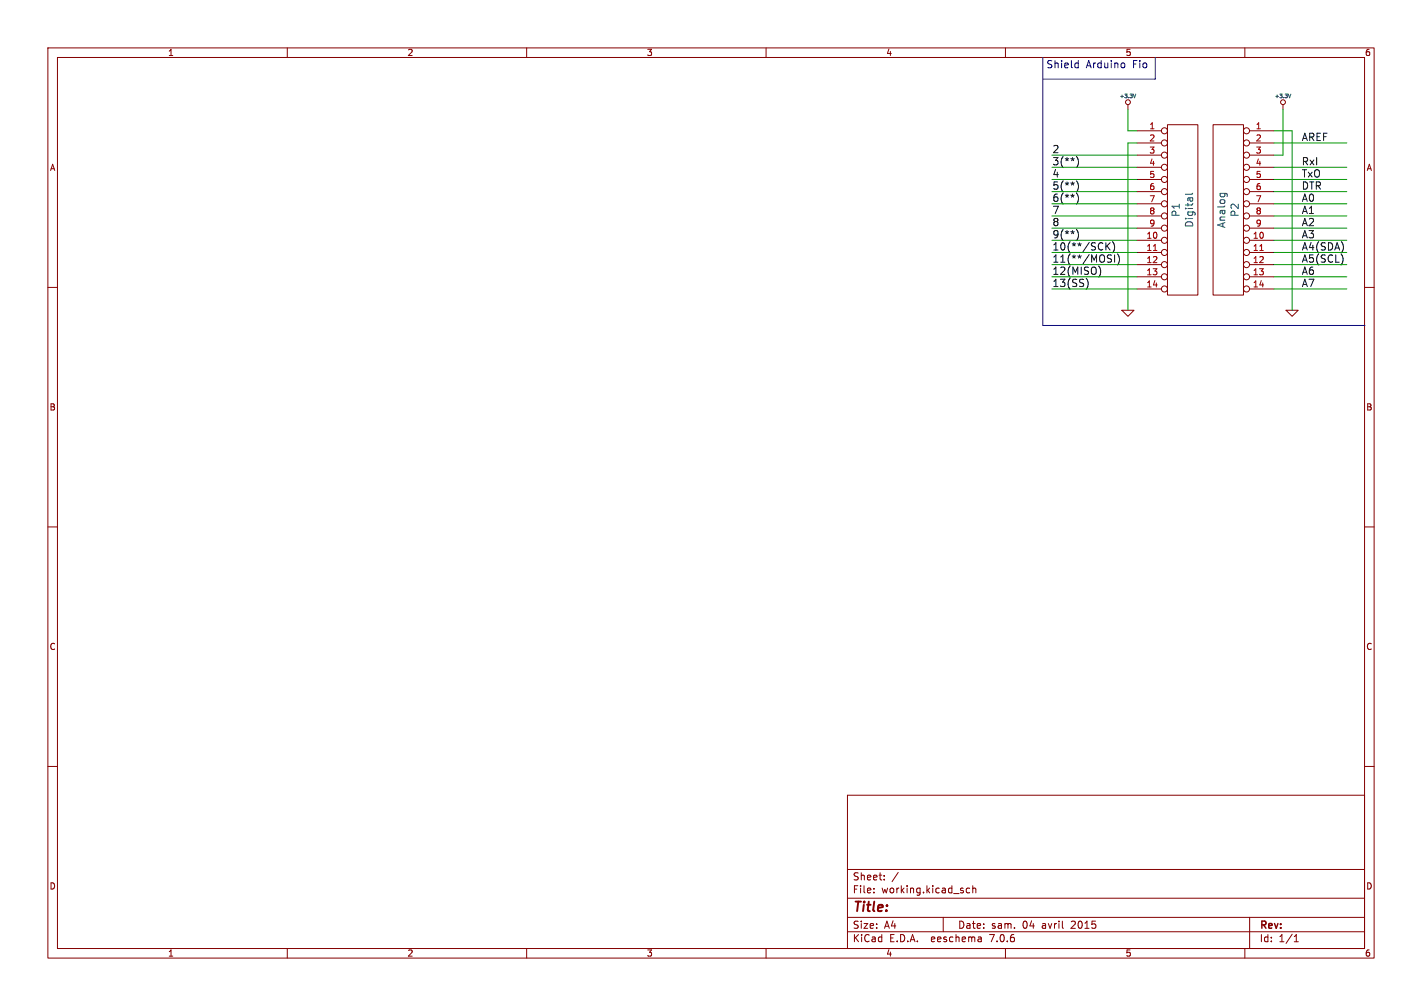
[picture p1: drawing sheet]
(kicad_sch (version 20230121) (generator eeschema)

 (paper "A4")

 (title_block
  (date "sam. 04 avril 2015"))

 (lib_symbols
  (symbol "Arduino_Fio-rescue:+3.3V" (power) (pin_names (offset 0)) (in_bom yes) (on_board yes)
   (property "Reference" "#PWR" (at 0 -1.016 0) (effects (font (size 0.762 0.762)) hide))
   (property "Value" "+3.3V" (at 0 2.794 0) (effects (font (size 0.762 0.762))))
   (property "Footprint" "" (at 0 0 0) (effects (font (size 1.524 1.524))))
   (property "Datasheet" "" (at 0 0 0) (effects (font (size 1.524 1.524))))
   (symbol "+3.3V_0_0"
    (pin power_in line (at 0 0 90) (length 0) hide (name "+3.3V" (effects (font (size 0.762 0.762)))) (number "1" (effects (font (size 0.762 0.762))))))
   (symbol "+3.3V_0_1"
    (polyline (pts (xy 0 0) (xy 0 1.016) (xy 0 1.016)) (stroke (width 0) (type solid)) (fill (type none)))
    (circle (center 0 1.524) (radius 0.508) (stroke (width 0) (type solid)) (fill (type none)))))
  (symbol "Arduino_Fio-rescue:CONN_14" (pin_names (offset 1.016) hide) (in_bom yes) (on_board yes)
   (property "Reference" "P" (at -0.762 0 90) (effects (font (size 1.524 1.524))))
   (property "Value" "CONN_14" (at 2.032 0 90) (effects (font (size 1.524 1.524))))
   (property "Footprint" "" (at 0 0 0) (effects (font (size 1.524 1.524))))
   (property "Datasheet" "" (at 0 0 0) (effects (font (size 1.524 1.524))))
   (symbol "CONN_14_0_1"
    (rectangle (start -2.54 17.78) (end 3.81 -17.78) (stroke (width 0) (type solid)) (fill (type none))))
   (symbol "CONN_14_1_1"
    (pin passive inverted (at -8.89 16.51 0) (length 6.35) (name "P1" (effects (font (size 1.27 1.27)))) (number "1" (effects (font (size 1.27 1.27)))))
    (pin passive inverted (at -8.89 -6.35 0) (length 6.35) (name "P10" (effects (font (size 1.27 1.27)))) (number "10" (effects (font (size 1.27 1.27)))))
    (pin passive inverted (at -8.89 -8.89 0) (length 6.35) (name "P11" (effects (font (size 1.27 1.27)))) (number "11" (effects (font (size 1.27 1.27)))))
    (pin passive inverted (at -8.89 -11.43 0) (length 6.35) (name "P12" (effects (font (size 1.27 1.27)))) (number "12" (effects (font (size 1.27 1.27)))))
    (pin passive inverted (at -8.89 -13.97 0) (length 6.35) (name "P13" (effects (font (size 1.27 1.27)))) (number "13" (effects (font (size 1.27 1.27)))))
    (pin passive inverted (at -8.89 -16.51 0) (length 6.35) (name "P14" (effects (font (size 1.27 1.27)))) (number "14" (effects (font (size 1.27 1.27)))))
    (pin passive inverted (at -8.89 13.97 0) (length 6.35) (name "P2" (effects (font (size 1.27 1.27)))) (number "2" (effects (font (size 1.27 1.27)))))
    (pin passive inverted (at -8.89 11.43 0) (length 6.35) (name "P3" (effects (font (size 1.27 1.27)))) (number "3" (effects (font (size 1.27 1.27)))))
    (pin passive inverted (at -8.89 8.89 0) (length 6.35) (name "P4" (effects (font (size 1.27 1.27)))) (number "4" (effects (font (size 1.27 1.27)))))
    (pin passive inverted (at -8.89 6.35 0) (length 6.35) (name "P5" (effects (font (size 1.27 1.27)))) (number "5" (effects (font (size 1.27 1.27)))))
    (pin passive inverted (at -8.89 3.81 0) (length 6.35) (name "P6" (effects (font (size 1.27 1.27)))) (number "6" (effects (font (size 1.27 1.27)))))
    (pin passive inverted (at -8.89 1.27 0) (length 6.35) (name "P7" (effects (font (size 1.27 1.27)))) (number "7" (effects (font (size 1.27 1.27)))))
    (pin passive inverted (at -8.89 -1.27 0) (length 6.35) (name "P8" (effects (font (size 1.27 1.27)))) (number "8" (effects (font (size 1.27 1.27)))))
    (pin passive inverted (at -8.89 -3.81 0) (length 6.35) (name "P9" (effects (font (size 1.27 1.27)))) (number "9" (effects (font (size 1.27 1.27)))))))
  (symbol "Arduino_Fio-rescue:GND" (power) (pin_names (offset 0)) (in_bom yes) (on_board yes)
   (property "Reference" "#PWR" (at 0 0 0) (effects (font (size 0.762 0.762)) hide))
   (property "Value" "GND" (at 0 -1.778 0) (effects (font (size 0.762 0.762)) hide))
   (property "Footprint" "" (at 0 0 0) (effects (font (size 1.524 1.524))))
   (property "Datasheet" "" (at 0 0 0) (effects (font (size 1.524 1.524))))
   (symbol "GND_0_1"
    (polyline (pts (xy -1.27 0) (xy 0 -1.27) (xy 1.27 0) (xy -1.27 0)) (stroke (width 0) (type solid)) (fill (type none))))
   (symbol "GND_1_1"
    (pin power_in line (at 0 0 90) (length 0) hide (name "GND" (effects (font (size 0.762 0.762)))) (number "1" (effects (font (size 0.762 0.762))))))))


 (wire (pts (xy 237.49 29.845) (xy 235.585 29.845)) (stroke (width 0) (type default)))
 (wire (pts (xy 266.065 60.325) (xy 281.305 60.325)) (stroke (width 0) (type default)))
 (wire (pts (xy 219.71 40.005) (xy 237.49 40.005)) (stroke (width 0) (type default)))
 (wire (pts (xy 235.585 22.86) (xy 235.585 27.305)) (stroke (width 0) (type default)))
 (wire (pts (xy 267.97 32.385) (xy 266.065 32.385)) (stroke (width 0) (type default)))
 (wire (pts (xy 269.875 27.305) (xy 269.875 64.77)) (stroke (width 0) (type default)))
 (wire (pts (xy 219.71 55.245) (xy 237.49 55.245)) (stroke (width 0) (type default)))
 (wire (pts (xy 266.065 40.005) (xy 281.305 40.005)) (stroke (width 0) (type default)))
 (wire (pts (xy 219.71 57.785) (xy 237.49 57.785)) (stroke (width 0) (type default)))
 (wire (pts (xy 266.065 52.705) (xy 281.305 52.705)) (stroke (width 0) (type default)))
 (polyline (pts (xy 217.805 16.51) (xy 241.3 16.51)) (stroke (width 0) (type default)))

 (wire (pts (xy 266.065 34.925) (xy 281.305 34.925)) (stroke (width 0) (type default)))
 (wire (pts (xy 266.065 47.625) (xy 281.305 47.625)) (stroke (width 0) (type default)))
 (wire (pts (xy 235.585 29.845) (xy 235.585 64.77)) (stroke (width 0) (type default)))
 (wire (pts (xy 266.065 57.785) (xy 281.305 57.785)) (stroke (width 0) (type default)))
 (wire (pts (xy 266.065 37.465) (xy 281.305 37.465)) (stroke (width 0) (type default)))
 (wire (pts (xy 219.71 47.625) (xy 237.49 47.625)) (stroke (width 0) (type default)))
 (wire (pts (xy 266.065 50.165) (xy 281.305 50.165)) (stroke (width 0) (type default)))
 (wire (pts (xy 219.71 50.165) (xy 237.49 50.165)) (stroke (width 0) (type default)))
 (wire (pts (xy 219.71 32.385) (xy 237.49 32.385)) (stroke (width 0) (type default)))
 (wire (pts (xy 266.065 42.545) (xy 281.305 42.545)) (stroke (width 0) (type default)))
 (wire (pts (xy 219.71 45.085) (xy 237.49 45.085)) (stroke (width 0) (type default)))
 (wire (pts (xy 219.71 37.465) (xy 237.49 37.465)) (stroke (width 0) (type default)))
 (wire (pts (xy 266.065 45.085) (xy 281.305 45.085)) (stroke (width 0) (type default)))
 (wire (pts (xy 269.875 27.305) (xy 266.065 27.305)) (stroke (width 0) (type default)))
 (wire (pts (xy 219.71 34.925) (xy 237.49 34.925)) (stroke (width 0) (type default)))
 (polyline (pts (xy 241.3 16.51) (xy 241.3 12.065)) (stroke (width 0) (type default)))

 (wire (pts (xy 219.71 42.545) (xy 237.49 42.545)) (stroke (width 0) (type default)))
 (polyline (pts (xy 217.805 12.065) (xy 217.805 67.945)) (stroke (width 0) (type default)))

 (wire (pts (xy 219.71 52.705) (xy 237.49 52.705)) (stroke (width 0) (type default)))
 (wire (pts (xy 266.065 29.845) (xy 281.305 29.845)) (stroke (width 0) (type default)))
 (wire (pts (xy 235.585 27.305) (xy 237.49 27.305)) (stroke (width 0) (type default)))
 (wire (pts (xy 267.97 22.86) (xy 267.97 32.385)) (stroke (width 0) (type default)))
 (wire (pts (xy 266.065 55.245) (xy 281.305 55.245)) (stroke (width 0) (type default)))
 (wire (pts (xy 219.71 60.325) (xy 237.49 60.325)) (stroke (width 0) (type default)))
 (polyline (pts (xy 217.805 67.945) (xy 285.115 67.945)) (stroke (width 0) (type default)))

 (text "Shield Arduino Fio " (at 218.44 14.605 0) (effects (font (size 1.524 1.524)) (justify left bottom)))

 (label "4" (at 219.71 37.465 0) (effects (font (size 1.524 1.524)) (justify left bottom)))
 (label "A1" (at 271.78 45.085 0) (effects (font (size 1.524 1.524)) (justify left bottom)))
 (label "RxI" (at 271.78 34.925 0) (effects (font (size 1.524 1.524)) (justify left bottom)))
 (label "A6" (at 271.78 57.785 0) (effects (font (size 1.524 1.524)) (justify left bottom)))
 (label "3(**)" (at 219.71 34.925 0) (effects (font (size 1.524 1.524)) (justify left bottom)))
 (label "A0" (at 271.78 42.545 0) (effects (font (size 1.524 1.524)) (justify left bottom)))
 (label "5(**)" (at 219.71 40.005 0) (effects (font (size 1.524 1.524)) (justify left bottom)))
 (label "8" (at 219.71 47.625 0) (effects (font (size 1.524 1.524)) (justify left bottom)))
 (label "A5(SCL)" (at 271.78 55.245 0) (effects (font (size 1.524 1.524)) (justify left bottom)))
 (label "A7" (at 271.78 60.325 0) (effects (font (size 1.524 1.524)) (justify left bottom)))
 (label "13(SS)" (at 219.71 60.325 0) (effects (font (size 1.524 1.524)) (justify left bottom)))
 (label "TxO" (at 271.78 37.465 0) (effects (font (size 1.524 1.524)) (justify left bottom)))
 (label "AREF" (at 271.78 29.845 0) (effects (font (size 1.524 1.524)) (justify left bottom)))
 (label "11(**/MOSI)" (at 219.71 55.245 0) (effects (font (size 1.524 1.524)) (justify left bottom)))
 (label "7" (at 219.71 45.085 0) (effects (font (size 1.524 1.524)) (justify left bottom)))
 (label "6(**)" (at 219.71 42.545 0) (effects (font (size 1.524 1.524)) (justify left bottom)))
 (label "9(**)" (at 219.71 50.165 0) (effects (font (size 1.524 1.524)) (justify left bottom)))
 (label "A3" (at 271.78 50.165 0) (effects (font (size 1.524 1.524)) (justify left bottom)))
 (label "10(**/SCK)" (at 219.71 52.705 0) (effects (font (size 1.524 1.524)) (justify left bottom)))
 (label "2" (at 219.71 32.385 0) (effects (font (size 1.524 1.524)) (justify left bottom)))
 (label "DTR" (at 271.78 40.005 0) (effects (font (size 1.524 1.524)) (justify left bottom)))
 (label "12(MISO)" (at 219.71 57.785 0) (effects (font (size 1.524 1.524)) (justify left bottom)))
 (label "A2" (at 271.78 47.625 0) (effects (font (size 1.524 1.524)) (justify left bottom)))
 (label "A4(SDA)" (at 271.78 52.705 0) (effects (font (size 1.524 1.524)) (justify left bottom)))

 (symbol (lib_id "Arduino_Fio-rescue:CONN_14") (at 246.38 43.815 0) (unit 1) (in_bom yes) (on_board yes) (dnp no)
  (property "Reference" "P1" (at 245.618 43.815 90) (effects (font (size 1.524 1.524))))
  (property "Value" "Digital" (at 248.412 43.815 90) (effects (font (size 1.524 1.524))))
  (property "Footprint" "Socket_Arduino_Fio:Socket_Strip_Straight_1x14" (at 246.38 43.815 0) (effects (font (size 1.524 1.524)) hide))
  (property "Datasheet" "" (at 246.38 43.815 0) (effects (font (size 1.524 1.524)))) (pin "1") (pin "10") (pin "11") (pin "12") (pin "13") (pin "14") (pin "2") (pin "3") (pin "4") (pin "5") (pin "6") (pin "7") (pin "8") (pin "9"))

 (symbol (lib_id "Arduino_Fio-rescue:CONN_14") (at 257.175 43.815 0) (mirror y) (unit 1) (in_bom yes) (on_board yes) (dnp no)
  (property "Reference" "P2" (at 257.937 43.815 90) (effects (font (size 1.524 1.524))))
  (property "Value" "Analog" (at 255.143 43.815 90) (effects (font (size 1.524 1.524))))
  (property "Footprint" "Socket_Arduino_Fio:Socket_Strip_Straight_1x14" (at 257.175 43.815 0) (effects (font (size 1.524 1.524)) hide))
  (property "Datasheet" "" (at 257.175 43.815 0) (effects (font (size 1.524 1.524)))) (pin "1") (pin "10") (pin "11") (pin "12") (pin "13") (pin "14") (pin "2") (pin "3") (pin "4") (pin "5") (pin "6") (pin "7") (pin "8") (pin "9"))

 (symbol (lib_id "Arduino_Fio-rescue:GND") (at 235.585 64.77 0) (unit 1) (in_bom yes) (on_board yes) (dnp no)
  (property "Reference" "#PWR01" (at 235.585 64.77 0) (effects (font (size 0.762 0.762)) hide))
  (property "Value" "GND" (at 235.585 66.548 0) (effects (font (size 0.762 0.762)) hide))
  (property "Footprint" "" (at 235.585 64.77 0) (effects (font (size 1.524 1.524))))
  (property "Datasheet" "" (at 235.585 64.77 0) (effects (font (size 1.524 1.524)))) (pin "1"))

 (symbol (lib_id "Arduino_Fio-rescue:GND") (at 269.875 64.77 0) (unit 1) (in_bom yes) (on_board yes) (dnp no)
  (property "Reference" "#PWR02" (at 269.875 64.77 0) (effects (font (size 0.762 0.762)) hide))
  (property "Value" "GND" (at 269.875 66.548 0) (effects (font (size 0.762 0.762)) hide))
  (property "Footprint" "" (at 269.875 64.77 0) (effects (font (size 1.524 1.524))))
  (property "Datasheet" "" (at 269.875 64.77 0) (effects (font (size 1.524 1.524)))) (pin "1"))

 (symbol (lib_id "Arduino_Fio-rescue:+3.3V") (at 235.585 22.86 0) (unit 1) (in_bom yes) (on_board yes) (dnp no)
  (property "Reference" "#PWR03" (at 235.585 23.876 0) (effects (font (size 0.762 0.762)) hide))
  (property "Value" "+3.3V" (at 235.585 20.066 0) (effects (font (size 0.762 0.762))))
  (property "Footprint" "" (at 235.585 22.86 0) (effects (font (size 1.524 1.524))))
  (property "Datasheet" "" (at 235.585 22.86 0) (effects (font (size 1.524 1.524)))) (pin "1"))

 (symbol (lib_id "Arduino_Fio-rescue:+3.3V") (at 267.97 22.86 0) (unit 1) (in_bom yes) (on_board yes) (dnp no)
  (property "Reference" "#PWR04" (at 267.97 23.876 0) (effects (font (size 0.762 0.762)) hide))
  (property "Value" "+3.3V" (at 267.97 20.066 0) (effects (font (size 0.762 0.762))))
  (property "Footprint" "" (at 267.97 22.86 0) (effects (font (size 1.524 1.524))))
  (property "Datasheet" "" (at 267.97 22.86 0) (effects (font (size 1.524 1.524)))) (pin "1"))

 (sheet_instances (path "" (page "1"))))
